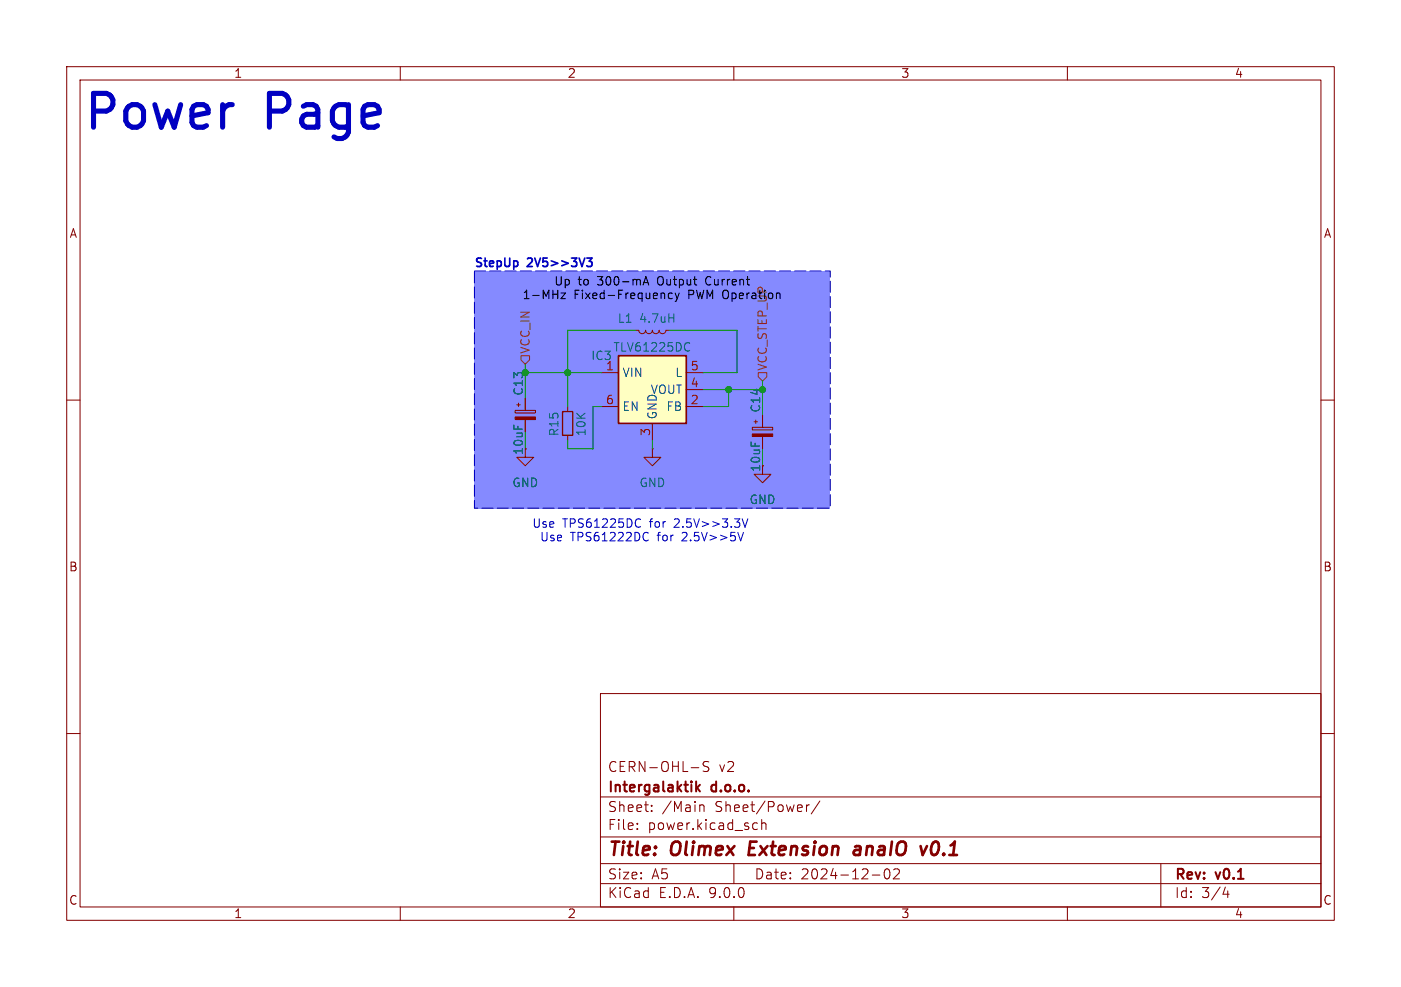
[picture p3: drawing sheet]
(kicad_sch
 (version 20231120)
 (generator "eeschema")
 (generator_version "8.0")
 (paper "A5")
 (title_block
  (title "${project_name} ${project_version}")
  (date "2024-12-02")
  (rev "${project_version}")
  (company "${project_creator}")
  (comment 1 "${project_license}"))
 (lib_symbols
  (symbol "Device:C_Polarized_Small"
   (pin_numbers hide)
   (pin_names
    (offset 0.254) hide) (exclude_from_sim no) (in_bom yes) (on_board yes)
   (property "Reference" "C" (at 0.254 1.778 0) (effects (font (size 1.27 1.27)) (justify left)))
   (property "Value" "C_Polarized_Small" (at 0.254 -2.032 0) (effects (font (size 1.27 1.27)) (justify left)))
   (property "Footprint" "" (at 0 0 0) (effects (font (size 1.27 1.27)) (hide yes)))
   (property "Datasheet" "~" (at 0 0 0) (effects (font (size 1.27 1.27)) (hide yes)))
   (property "Description" "Polarized capacitor, small symbol" (at 0 0 0) (effects (font (size 1.27 1.27)) (hide yes)))
   (symbol "C_Polarized_Small_0_1"
    (rectangle (start -1.524 -0.3048) (end 1.524 -0.6858) (stroke (width 0) (type default)) (fill (type outline)))
    (rectangle (start -1.524 0.6858) (end 1.524 0.3048) (stroke (width 0) (type default)) (fill (type none)))
    (polyline (pts (xy -1.27 1.524) (xy -0.762 1.524)) (stroke (width 0) (type default)) (fill (type none)))
    (polyline (pts (xy -1.016 1.27) (xy -1.016 1.778)) (stroke (width 0) (type default)) (fill (type none))))
   (symbol "C_Polarized_Small_1_1"
    (pin passive line (at 0 2.54 270) (length 1.8542) (name "~" (effects (font (size 1.27 1.27)))) (number "1" (effects (font (size 1.27 1.27)))))
    (pin passive line (at 0 -2.54 90) (length 1.8542) (name "~" (effects (font (size 1.27 1.27)))) (number "2" (effects (font (size 1.27 1.27)))))))
  (symbol "Device:L_Small"
   (pin_numbers hide)
   (pin_names
    (offset 0.254) hide) (exclude_from_sim no) (in_bom yes) (on_board yes)
   (property "Reference" "L" (at 0.762 1.016 0) (effects (font (size 1.27 1.27)) (justify left)))
   (property "Value" "L_Small" (at 0.762 -1.016 0) (effects (font (size 1.27 1.27)) (justify left)))
   (property "Footprint" "" (at 0 0 0) (effects (font (size 1.27 1.27)) (hide yes)))
   (property "Datasheet" "~" (at 0 0 0) (effects (font (size 1.27 1.27)) (hide yes)))
   (property "Description" "Inductor, small symbol" (at 0 0 0) (effects (font (size 1.27 1.27)) (hide yes)))
   (symbol "L_Small_0_1"
    (arc (start 0 -2.032) (mid 0.5058 -1.524) (end 0 -1.016) (stroke (width 0) (type default)) (fill (type none)))
    (arc (start 0 -1.016) (mid 0.5058 -0.508) (end 0 0) (stroke (width 0) (type default)) (fill (type none)))
    (arc (start 0 0) (mid 0.5058 0.508) (end 0 1.016) (stroke (width 0) (type default)) (fill (type none)))
    (arc (start 0 1.016) (mid 0.5058 1.524) (end 0 2.032) (stroke (width 0) (type default)) (fill (type none))))
   (symbol "L_Small_1_1"
    (pin passive line (at 0 2.54 270) (length 0.508) (name "~" (effects (font (size 1.27 1.27)))) (number "1" (effects (font (size 1.27 1.27)))))
    (pin passive line (at 0 -2.54 90) (length 0.508) (name "~" (effects (font (size 1.27 1.27)))) (number "2" (effects (font (size 1.27 1.27)))))))
  (symbol "Device:R_Small"
   (pin_numbers hide)
   (pin_names
    (offset 0.254) hide) (exclude_from_sim no) (in_bom yes) (on_board yes)
   (property "Reference" "R" (at 0.762 0.508 0) (effects (font (size 1.27 1.27)) (justify left)))
   (property "Value" "R_Small" (at 0.762 -1.016 0) (effects (font (size 1.27 1.27)) (justify left)))
   (property "Footprint" "" (at 0 0 0) (effects (font (size 1.27 1.27)) (hide yes)))
   (property "Datasheet" "~" (at 0 0 0) (effects (font (size 1.27 1.27)) (hide yes)))
   (property "Description" "Resistor, small symbol" (at 0 0 0) (effects (font (size 1.27 1.27)) (hide yes)))
   (symbol "R_Small_0_1"
    (rectangle (start -0.762 1.778) (end 0.762 -1.778) (stroke (width 0.2032) (type default)) (fill (type none))))
   (symbol "R_Small_1_1"
    (pin passive line (at 0 2.54 270) (length 0.762) (name "~" (effects (font (size 1.27 1.27)))) (number "1" (effects (font (size 1.27 1.27)))))
    (pin passive line (at 0 -2.54 90) (length 0.762) (name "~" (effects (font (size 1.27 1.27)))) (number "2" (effects (font (size 1.27 1.27)))))))
  (symbol "Regulator_Switching:TLV61225DC" (exclude_from_sim no) (in_bom yes) (on_board yes)
   (property "Reference" "U" (at -5.08 6.35 0) (effects (font (size 1.27 1.27)) (justify left)))
   (property "Value" "TLV61225DC" (at 0 6.35 0) (effects (font (size 1.27 1.27)) (justify left)))
   (property "Footprint" "Package_TO_SOT_SMD:SOT-363_SC-70-6" (at 0 -25.4 0) (effects (font (size 1.27 1.27)
    (italic yes)) (hide yes)))
   (property "Datasheet" "https://www.ti.com/lit/ds/symlink/tlv61225.pdf" (at 0 -20.32 0) (effects (font (size 1.27 1.27)) (hide yes)))
   (property "Description" "Fixed 3.3V Output Voltage Boost Converter with Power Diode and Isolation Switch, 5uA Quiescent Current, SOT-363" (at 0 -22.86 0) (effects (font (size 1.27 1.27)) (hide yes)))
   (symbol "TLV61225DC_0_1"
    (rectangle (start -5.08 5.08) (end 5.08 -5.08) (stroke (width 0.254) (type default)) (fill (type background))))
   (symbol "TLV61225DC_1_1"
    (pin power_in line (at -7.62 2.54 0) (length 2.54) (name "VIN" (effects (font (size 1.27 1.27)))) (number "1" (effects (font (size 1.27 1.27)))))
    (pin input line (at 7.62 -2.54 180) (length 2.54) (name "FB" (effects (font (size 1.27 1.27)))) (number "2" (effects (font (size 1.27 1.27)))))
    (pin power_in line (at 0 -7.62 90) (length 2.54) (name "GND" (effects (font (size 1.27 1.27)))) (number "3" (effects (font (size 1.27 1.27)))))
    (pin power_out line (at 7.62 0 180) (length 2.54) (name "VOUT" (effects (font (size 1.27 1.27)))) (number "4" (effects (font (size 1.27 1.27)))))
    (pin input line (at 7.62 2.54 180) (length 2.54) (name "L" (effects (font (size 1.27 1.27)))) (number "5" (effects (font (size 1.27 1.27)))))
    (pin input line (at -7.62 -2.54 0) (length 2.54) (name "EN" (effects (font (size 1.27 1.27)))) (number "6" (effects (font (size 1.27 1.27)))))))
  (symbol "power:GND"
   (power)
   (pin_numbers hide)
   (pin_names
    (offset 0) hide) (exclude_from_sim no) (in_bom yes) (on_board yes)
   (property "Reference" "#PWR" (at 0 -6.35 0) (effects (font (size 1.27 1.27)) (hide yes)))
   (property "Value" "GND" (at 0 -3.81 0) (effects (font (size 1.27 1.27))))
   (property "Footprint" "" (at 0 0 0) (effects (font (size 1.27 1.27)) (hide yes)))
   (property "Datasheet" "" (at 0 0 0) (effects (font (size 1.27 1.27)) (hide yes)))
   (property "Description" "Power symbol creates a global label with name \"GND\" , ground" (at 0 0 0) (effects (font (size 1.27 1.27)) (hide yes)))
   (symbol "GND_0_1"
    (polyline (pts (xy 0 0) (xy 0 -1.27) (xy 1.27 -1.27) (xy 0 -2.54) (xy -1.27 -1.27) (xy 0 -1.27)) (stroke (width 0) (type default)) (fill (type none))))
   (symbol "GND_1_1"
    (pin power_in line (at 0 0 270) (length 0) (name "~" (effects (font (size 1.27 1.27)))) (number "1" (effects (font (size 1.27 1.27))))))))
 (junction
  (at 78.74 55.88)
  (diameter 0)
  (color 0 0 0 0))
 (junction
  (at 114.3 58.42)
  (diameter 0)
  (color 0 0 0 0))
 (junction
  (at 109.22 58.42)
  (diameter 0)
  (color 0 0 0 0))
 (junction
  (at 85.09 55.88)
  (diameter 0)
  (color 0 0 0 0))
 (wire
  (pts (xy 109.22 60.96) (xy 109.22 58.42))
  (stroke (width 0) (type default)))
 (wire
  (pts (xy 97.79 66.04) (xy 97.79 67.31))
  (stroke (width 0) (type default)))
 (wire
  (pts (xy 85.09 55.88) (xy 85.09 60.96))
  (stroke (width 0) (type default)))
 (wire
  (pts (xy 109.22 58.42) (xy 114.3 58.42))
  (stroke (width 0) (type default)))
 (wire
  (pts (xy 78.74 55.88) (xy 78.74 59.69))
  (stroke (width 0) (type default)))
 (wire
  (pts (xy 78.74 54.61) (xy 78.74 55.88))
  (stroke (width 0) (type default)))
 (wire
  (pts (xy 105.41 58.42) (xy 109.22 58.42))
  (stroke (width 0) (type default)))
 (wire
  (pts (xy 114.3 58.42) (xy 114.3 62.23))
  (stroke (width 0) (type default)))
 (wire
  (pts (xy 105.41 60.96) (xy 109.22 60.96))
  (stroke (width 0) (type default)))
 (wire
  (pts (xy 88.9 60.96) (xy 90.17 60.96))
  (stroke (width 0) (type default)))
 (wire
  (pts (xy 85.09 55.88) (xy 90.17 55.88))
  (stroke (width 0) (type default)))
 (wire
  (pts (xy 78.74 55.88) (xy 85.09 55.88))
  (stroke (width 0) (type default)))
 (wire
  (pts (xy 85.09 67.31) (xy 88.9 67.31))
  (stroke (width 0) (type default)))
 (wire
  (pts (xy 114.3 57.15) (xy 114.3 58.42))
  (stroke (width 0) (type default)))
 (wire
  (pts (xy 78.74 64.77) (xy 78.74 67.31))
  (stroke (width 0) (type default)))
 (wire
  (pts (xy 85.09 49.53) (xy 85.09 55.88))
  (stroke (width 0) (type default)))
 (wire
  (pts (xy 110.49 55.88) (xy 105.41 55.88))
  (stroke (width 0) (type default)))
 (wire
  (pts (xy 85.09 66.04) (xy 85.09 67.31))
  (stroke (width 0) (type default)))
 (wire
  (pts (xy 114.3 69.85) (xy 114.3 67.31))
  (stroke (width 0) (type default)))
 (wire
  (pts (xy 95.25 49.53) (xy 85.09 49.53))
  (stroke (width 0) (type default)))
 (wire
  (pts (xy 88.9 67.31) (xy 88.9 60.96))
  (stroke (width 0) (type default)))
 (wire
  (pts (xy 100.33 49.53) (xy 110.49 49.53))
  (stroke (width 0) (type default)))
 (wire
  (pts (xy 110.49 49.53) (xy 110.49 55.88))
  (stroke (width 0) (type default)))
 (rectangle
  (start 71.12 40.64)
  (end 124.46 76.2)
  (stroke (width 0.127) (type dash))
  (fill (type color) (color 0 12 255 0.48)))
 (text "Up to 300-mA Output Current\n1-MHz Fixed-Frequency PWM Operation"
  (exclude_from_sim no)
  (at 97.79 43.434 0)
  (effects (font (size 1.27 1.27) (color 0 0 0 1))))
 (text "Use TPS61222DC for 2.5V>>5V"
  (exclude_from_sim no)
  (at 96.266 80.772 0)
  (effects (font (size 1.27 1.27))))
 (text "Power Page"
  (exclude_from_sim no)
  (at 35.306 17.018 0)
  (effects (font (size 5.08 5.08) (thickness 0.762)
    (bold yes))))
 (text "StepUp 2V5>>3V3"
  (exclude_from_sim no)
  (at 89.154 40.386 0)
  (effects (font (size 1.27 1.27)
    (bold yes)) (justify right bottom)))
 (text "Use TPS61225DC for 2.5V>>3.3V"
  (exclude_from_sim no)
  (at 96.012 78.74 0)
  (effects (font (size 1.27 1.27))))
 (hierarchical_label "VCC_IN"
  (shape input)
  (at 78.74 54.61 90)
  (fields_autoplaced yes)
  (effects (font (size 1.27 1.27)) (justify left)))
 (hierarchical_label "VCC_STEP_UP"
  (shape input)
  (at 114.3 57.15 90)
  (fields_autoplaced yes)
  (effects (font (size 1.27 1.27)) (justify left)))
 (symbol
  (lib_id "Device:R_Small")
  (at 85.09 63.5 0)
  (unit 1)
  (exclude_from_sim no)
  (in_bom yes)
  (on_board yes)
  (dnp no)
  (property "Reference" "R15" (at 83.058 65.532 90) (effects (font (size 1.27 1.27)) (justify left)))
  (property "Value" "10K" (at 87.122 65.532 90) (effects (font (size 1.27 1.27)) (justify left)))
  (property "Footprint" "Resistor_SMD:R_0402_1005Metric" (at 85.09 63.5 0) (effects (font (size 1.27 1.27)) (hide yes)))
  (property "Datasheet" "~" (at 85.09 63.5 0) (effects (font (size 1.27 1.27)) (hide yes)))
  (property "Description" "Resistor, small symbol" (at 85.09 63.5 0) (effects (font (size 1.27 1.27)) (hide yes)))
  (property "MPN" " RC0603FR-071K1L" (at 85.09 63.5 0) (effects (font (size 1.27 1.27)) (hide yes)))
  (property "Mouser" "603-RC0603FR-071K1L" (at 85.09 63.5 0) (effects (font (size 1.27 1.27)) (hide yes)))
  (pin "1")
  (pin "2"))
 (symbol
  (lib_id "power:GND")
  (at 97.79 67.31 0)
  (unit 1)
  (exclude_from_sim no)
  (in_bom yes)
  (on_board yes)
  (dnp no)
  (fields_autoplaced yes)
  (property "Reference" "#PWR04" (at 97.79 73.66 0) (effects (font (size 1.27 1.27)) (hide yes)))
  (property "Value" "GND" (at 97.79 72.39 0) (effects (font (size 1.27 1.27))))
  (property "Footprint" "" (at 97.79 67.31 0) (effects (font (size 1.27 1.27)) (hide yes)))
  (property "Datasheet" "" (at 97.79 67.31 0) (effects (font (size 1.27 1.27)) (hide yes)))
  (property "Description" "Power symbol creates a global label with name \"GND\" , ground" (at 97.79 67.31 0) (effects (font (size 1.27 1.27)) (hide yes)))
  (pin "1"))
 (symbol
  (lib_id "Regulator_Switching:TLV61225DC")
  (at 97.79 58.42 0)
  (unit 1)
  (exclude_from_sim no)
  (in_bom yes)
  (on_board yes)
  (dnp no)
  (property "Reference" "IC3" (at 90.17 53.34 0) (effects (font (size 1.27 1.27))))
  (property "Value" "TLV61225DC" (at 97.79 52.07 0) (effects (font (size 1.27 1.27))))
  (property "Footprint" "Package_TO_SOT_SMD:SOT-363_SC-70-6" (at 97.79 83.82 0) (effects (font (size 1.27 1.27)
    (italic yes)) (hide yes)))
  (property "Datasheet" "https://www.ti.com/lit/ds/symlink/tlv61225.pdf" (at 97.79 78.74 0) (effects (font (size 1.27 1.27)) (hide yes)))
  (property "Description" "Fixed 3.3V Output Voltage Boost Converter with Power Diode and Isolation Switch, 5uA Quiescent Current, SOT-363" (at 97.79 81.28 0) (effects (font (size 1.27 1.27)) (hide yes)))
  (pin "2")
  (pin "1")
  (pin "5")
  (pin "3")
  (pin "4")
  (pin "6"))
 (symbol
  (lib_id "Device:C_Polarized_Small")
  (at 78.74 62.23 0)
  (unit 1)
  (exclude_from_sim no)
  (in_bom yes)
  (on_board yes)
  (dnp no)
  (property "Reference" "C13" (at 77.724 59.436 90) (effects (font (size 1.27 1.27)) (justify left)))
  (property "Value" "10uF" (at 77.724 68.326 90) (effects (font (size 1.27 1.27)) (justify left)))
  (property "Footprint" "Capacitor_SMD:C_0603_1608Metric" (at 78.74 62.23 0) (effects (font (size 1.27 1.27)) (hide yes)))
  (property "Datasheet" "~" (at 78.74 62.23 0) (effects (font (size 1.27 1.27)) (hide yes)))
  (property "Description" "Polarized capacitor, small symbol" (at 78.74 62.23 0) (effects (font (size 1.27 1.27)) (hide yes)))
  (pin "2")
  (pin "1"))
 (symbol
  (lib_id "power:GND")
  (at 114.3 69.85 0)
  (unit 1)
  (exclude_from_sim no)
  (in_bom yes)
  (on_board yes)
  (dnp no)
  (fields_autoplaced yes)
  (property "Reference" "#PWR06" (at 114.3 76.2 0) (effects (font (size 1.27 1.27)) (hide yes)))
  (property "Value" "GND" (at 114.3 74.93 0) (effects (font (size 1.27 1.27))))
  (property "Footprint" "" (at 114.3 69.85 0) (effects (font (size 1.27 1.27)) (hide yes)))
  (property "Datasheet" "" (at 114.3 69.85 0) (effects (font (size 1.27 1.27)) (hide yes)))
  (property "Description" "Power symbol creates a global label with name \"GND\" , ground" (at 114.3 69.85 0) (effects (font (size 1.27 1.27)) (hide yes)))
  (pin "1"))
 (symbol
  (lib_id "Device:L_Small")
  (at 97.79 49.53 270)
  (unit 1)
  (exclude_from_sim no)
  (in_bom yes)
  (on_board yes)
  (dnp no)
  (property "Reference" "L1" (at 93.726 47.752 90) (effects (font (size 1.27 1.27))))
  (property "Value" "4.7uH" (at 98.552 47.752 90) (effects (font (size 1.27 1.27))))
  (property "Footprint" "Inductor_SMD:L_0603_1608Metric" (at 97.79 49.53 0) (effects (font (size 1.27 1.27)) (hide yes)))
  (property "Datasheet" "~" (at 97.79 49.53 0) (effects (font (size 1.27 1.27)) (hide yes)))
  (property "Description" "Inductor, small symbol" (at 97.79 49.53 0) (effects (font (size 1.27 1.27)) (hide yes)))
  (pin "1")
  (pin "2"))
 (symbol
  (lib_id "Device:C_Polarized_Small")
  (at 114.3 64.77 0)
  (unit 1)
  (exclude_from_sim no)
  (in_bom yes)
  (on_board yes)
  (dnp no)
  (property "Reference" "C14" (at 113.284 61.976 90) (effects (font (size 1.27 1.27)) (justify left)))
  (property "Value" "10uF" (at 113.284 70.866 90) (effects (font (size 1.27 1.27)) (justify left)))
  (property "Footprint" "Capacitor_SMD:C_0603_1608Metric" (at 114.3 64.77 0) (effects (font (size 1.27 1.27)) (hide yes)))
  (property "Datasheet" "~" (at 114.3 64.77 0) (effects (font (size 1.27 1.27)) (hide yes)))
  (property "Description" "Polarized capacitor, small symbol" (at 114.3 64.77 0) (effects (font (size 1.27 1.27)) (hide yes)))
  (pin "2")
  (pin "1"))
 (symbol
  (lib_id "power:GND")
  (at 78.74 67.31 0)
  (unit 1)
  (exclude_from_sim no)
  (in_bom yes)
  (on_board yes)
  (dnp no)
  (fields_autoplaced yes)
  (property "Reference" "#PWR03" (at 78.74 73.66 0) (effects (font (size 1.27 1.27)) (hide yes)))
  (property "Value" "GND" (at 78.74 72.39 0) (effects (font (size 1.27 1.27))))
  (property "Footprint" "" (at 78.74 67.31 0) (effects (font (size 1.27 1.27)) (hide yes)))
  (property "Datasheet" "" (at 78.74 67.31 0) (effects (font (size 1.27 1.27)) (hide yes)))
  (property "Description" "Power symbol creates a global label with name \"GND\" , ground" (at 78.74 67.31 0) (effects (font (size 1.27 1.27)) (hide yes)))
  (pin "1")))
